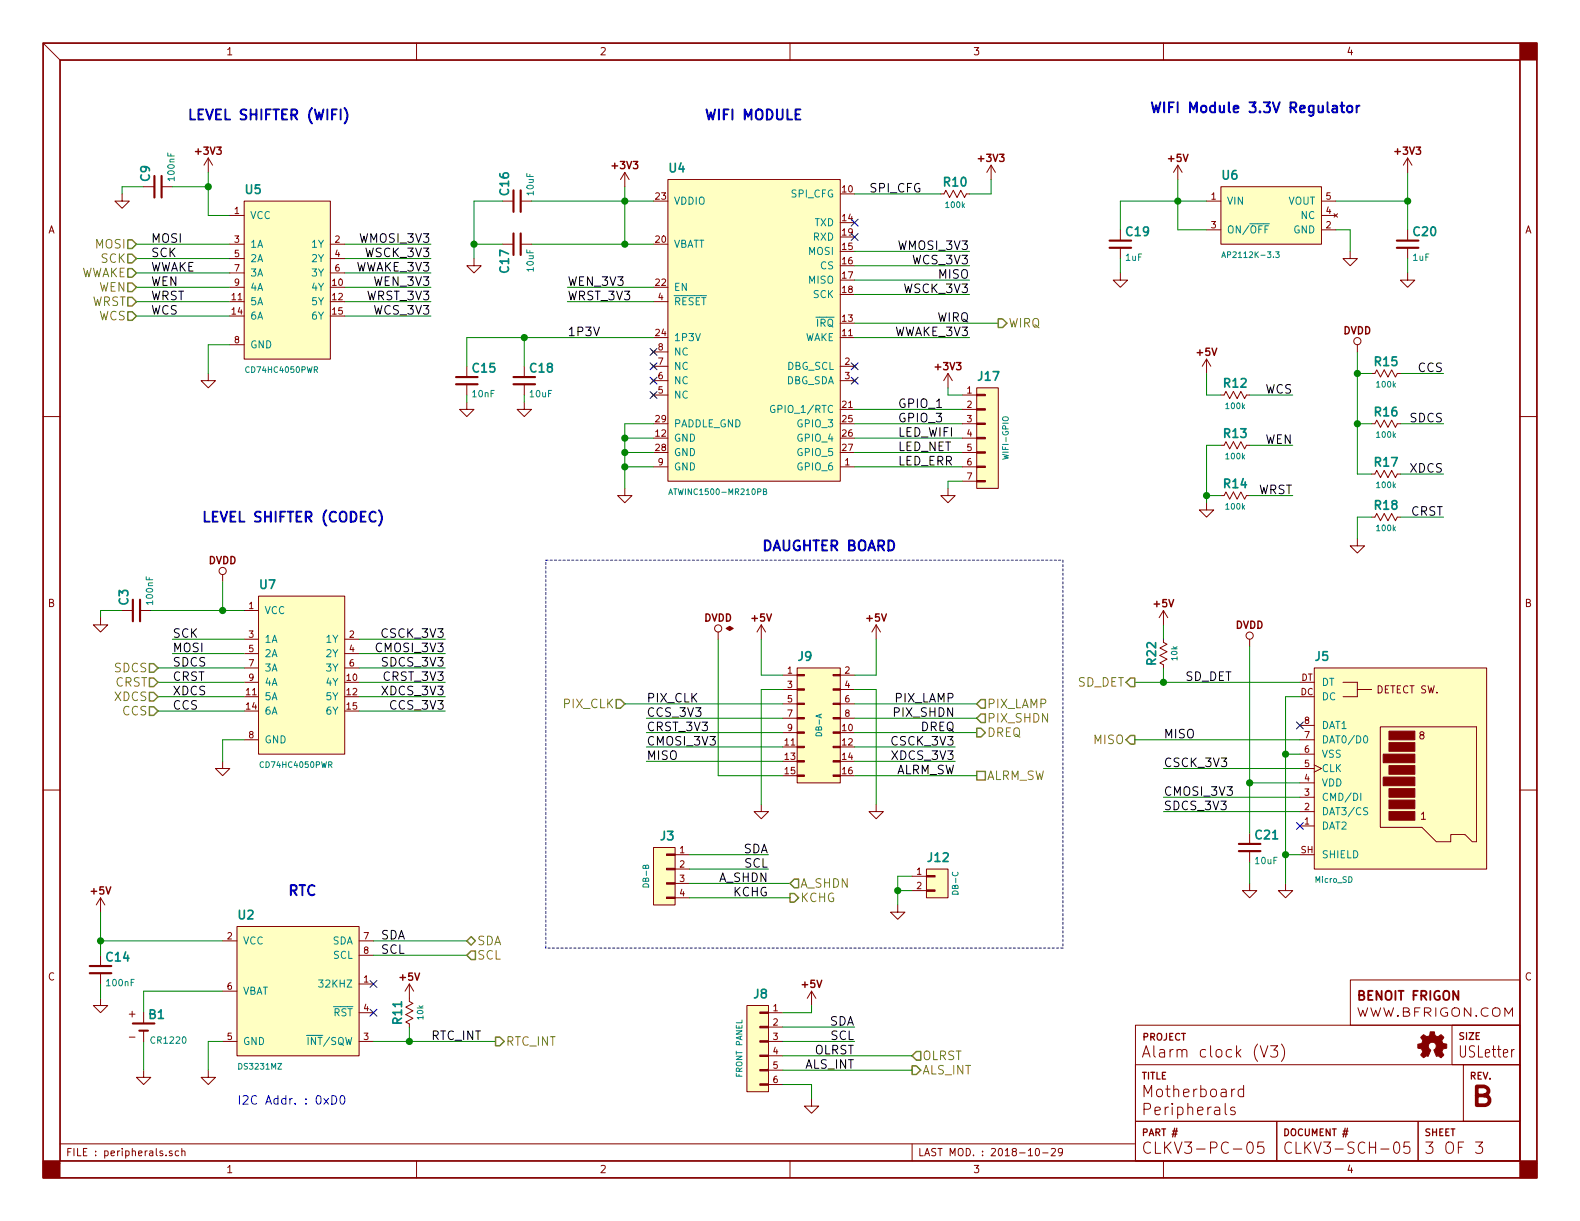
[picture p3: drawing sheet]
EESchema Schematic File Version 4
LIBS:motherboard-cache
EELAYER 26 0
EELAYER END
$Descr USLetter 11000 8500
encoding utf-8
Sheet 3 3
Title "Motherboard\\nPeripherals"
Date "2018-10-29"
Rev "B"
Comp ""
Comment1 "CLKV3-PC-05"
Comment2 "CLKV3-SCH-05"
Comment3 "Alarm clock (V3)"
Comment4 ""
$EndDescr
$Comp
L ic-misc:ATWINC1500-MR U4
U 1 1
P 5250 2300
F 0 "U4" H 4650 3400 60  0000 L BNB
F 1 "ATWINC1500-MR210PB" H 4650 1200 40  0000 L TNN
F 2 "misc:ATWINC1500-MR" H 4650 1125 40  0001 L TNN
F 3 "" H 4650 3575 40  0001 L BNN
F 4 "IC" H 4650 3500 40  0001 L BNN "Family"
	1    5250 2300
	1    0    0    -1  
$EndComp
$Comp
L ic-cpu:DS3231M U2
U 1 1
P 2100 6900
F 0 "U2" H 1650 7400 60  0000 L BNB
F 1 "DS3231MZ" H 1650 6400 40  0000 L TNN
F 2 "smt-soic:SOIC8" H 1650 6325 40  0001 L TNN
F 3 "https://datasheets.maximintegrated.com/en/ds/DS3231M.pdf" H 1650 7575 40  0001 L BNN
F 4 "IC" H 1650 7500 40  0001 L BNN "Family"
	1    2100 6900
	1    0    0    -1  
$EndComp
Wire Wire Line
	2600 6550 3250 6550
$Comp
L power:GND #PWR031
U 1 1
P 1450 7450
F 0 "#PWR031" H 1450 7500 30  0001 C CNN
F 1 "GND" H 1450 7325 30  0001 C CNN
F 2 "" H 1450 7450 60  0000 C CNN
F 3 "" H 1450 7450 60  0000 C CNN
	1    1450 7450
	1    0    0    -1  
$EndComp
Wire Wire Line
	1550 7250 1450 7250
Wire Wire Line
	1450 7250 1450 7450
$Comp
L power:+5V #PWR032
U 1 1
P 700 6350
F 0 "#PWR032" H 700 6575 30  0001 C CNN
F 1 "+5V" V 625 6350 30  0001 C CNN
F 2 "" H 700 6350 60  0000 C CNN
F 3 "" H 700 6350 60  0000 C CNN
	1    700  6350
	1    0    0    -1  
$EndComp
Wire Wire Line
	700  6350 700  6550
Wire Wire Line
	700  6550 1550 6550
Wire Wire Line
	2600 6650 3250 6650
Wire Wire Line
	3450 7250 2850 7250
Wire Wire Line
	1550 6900 1000 6900
Wire Wire Line
	1000 6900 1000 7050
$Comp
L power:GND #PWR0101
U 1 1
P 1000 7450
F 0 "#PWR0101" H 1000 7500 30  0001 C CNN
F 1 "GND" H 1000 7325 30  0001 C CNN
F 2 "" H 1000 7450 60  0000 C CNN
F 3 "" H 1000 7450 60  0000 C CNN
	1    1000 7450
	1    0    0    -1  
$EndComp
Wire Wire Line
	1000 7250 1000 7450
NoConn ~ 2600 6850
$Comp
L passive:BATT-1C B1
U 1 1
P 1000 7150
F 0 "B1" H 1030 7240 60  0000 L CNB
F 1 "CR1220" H 1040 7060 45  0000 L CNN
F 2 "conn-power:S8411-45R" H 1045 6995 45  0001 L CNN
F 3 "" H 1065 6925 45  0001 C CNN
F 4 "S8411-45R" H 1040 7325 45  0001 L CNN "Part"
F 5 "Passive" H 1040 7395 45  0001 L CNN "Family"
	1    1000 7150
	1    0    0    -1  
$EndComp
$Comp
L passive:CAP C14
U 1 1
P 700 6750
F 0 "C14" H 730 6840 60  0000 L CNB
F 1 "100nF" H 730 6660 45  0000 L CNN
F 2 "smt:C-0603" H 730 6590 40  0001 L CNN
F 3 "" H 730 6510 45  0001 L CNN
F 4 "-" H 740 6915 45  0001 L CNN "Part"
F 5 "Passive" H 740 6970 50  0001 L CNN "Family"
	1    700  6750
	1    0    0    -1  
$EndComp
Wire Wire Line
	700  6550 700  6650
Connection ~ 700  6550
$Comp
L power:GND #PWR0102
U 1 1
P 700 6950
F 0 "#PWR0102" H 700 7000 30  0001 C CNN
F 1 "GND" H 700 6825 30  0001 C CNN
F 2 "" H 700 6950 60  0000 C CNN
F 3 "" H 700 6950 60  0000 C CNN
	1    700  6950
	1    0    0    -1  
$EndComp
Wire Wire Line
	700  6850 700  6950
$Comp
L passive:RESISTOR R11
U 1 1
P 2850 7050
F 0 "R11" H 2850 7135 60  0000 C CNB
F 1 "10k" H 2850 6975 40  0000 C CNN
F 2 "smt:R-0603" H 2850 6910 40  0001 C CNN
F 3 "" H 2850 7150 60  0000 C CNN
F 4 "-" H 2850 7210 45  0001 C CNN "Part"
F 5 "Passive" H 3080 7340 50  0001 C CNN "Family"
	1    2850 7050
	0    -1   -1   0   
$EndComp
Wire Wire Line
	2850 7150 2850 7250
Wire Wire Line
	2850 7250 2600 7250
$Comp
L power:+5V #PWR0103
U 1 1
P 2850 6950
F 0 "#PWR0103" H 2850 7175 30  0001 C CNN
F 1 "+5V" V 2775 6950 30  0001 C CNN
F 2 "" H 2850 6950 60  0000 C CNN
F 3 "" H 2850 6950 60  0000 C CNN
	1    2850 6950
	1    0    0    -1  
$EndComp
NoConn ~ 2600 7050
$Comp
L passive:RESISTOR R10
U 1 1
P 6650 1350
F 0 "R10" H 6650 1435 60  0000 C CNB
F 1 "100k" H 6650 1275 40  0000 C CNN
F 2 "smt:R-0603" H 6650 1210 40  0001 C CNN
F 3 "" H 6650 1450 60  0000 C CNN
F 4 "-" H 6650 1510 45  0001 C CNN "Part"
F 5 "Passive" H 6880 1640 50  0001 C CNN "Family"
	1    6650 1350
	1    0    0    -1  
$EndComp
$Comp
L passive:CAP C16
U 1 1
P 3600 1400
F 0 "C16" H 3630 1490 60  0000 L CNB
F 1 "10uF" H 3630 1310 45  0000 L CNN
F 2 "smt:C-0805" H 3630 1240 40  0001 L CNN
F 3 "" H 3630 1160 45  0001 L CNN
F 4 "-" H 3640 1565 45  0001 L CNN "Part"
F 5 "Passive" H 3640 1620 50  0001 L CNN "Family"
	1    3600 1400
	0    -1   -1   0   
$EndComp
Wire Wire Line
	3700 1400 4350 1400
Wire Wire Line
	4550 1700 4350 1700
$Comp
L power:GND #PWR0105
U 1 1
P 3300 1800
F 0 "#PWR0105" H 3300 1850 30  0001 C CNN
F 1 "GND" H 3300 1675 30  0001 C CNN
F 2 "" H 3300 1800 60  0000 C CNN
F 3 "" H 3300 1800 60  0000 C CNN
	1    3300 1800
	1    0    0    -1  
$EndComp
Wire Wire Line
	3500 1400 3300 1400
Wire Wire Line
	4350 1300 4350 1400
Connection ~ 4350 1400
Wire Wire Line
	4350 1400 4550 1400
Wire Wire Line
	4350 1400 4350 1700
Wire Wire Line
	4550 2000 3950 2000
Text Label 3950 2000 0    60   ~ 0
WEN_3V3
Wire Wire Line
	4550 2100 3950 2100
Text Label 3950 2100 0    60   ~ 0
WRST_3V3
$Comp
L power:GND #PWR0107
U 1 1
P 4350 3400
F 0 "#PWR0107" H 4350 3450 30  0001 C CNN
F 1 "GND" H 4350 3275 30  0001 C CNN
F 2 "" H 4350 3400 60  0000 C CNN
F 3 "" H 4350 3400 60  0000 C CNN
	1    4350 3400
	1    0    0    -1  
$EndComp
Wire Wire Line
	4550 3050 4350 3050
Wire Wire Line
	4350 3050 4350 3150
Connection ~ 4350 3150
Wire Wire Line
	4350 3150 4350 3250
Wire Wire Line
	4350 3150 4550 3150
Wire Wire Line
	4550 3250 4350 3250
Connection ~ 4350 3250
Wire Wire Line
	4350 3250 4350 3400
Wire Wire Line
	5950 2350 6750 2350
Text Label 6750 2350 2    60   ~ 0
WWAKE_3V3
Wire Wire Line
	5950 1750 6750 1750
Wire Wire Line
	5950 1850 6750 1850
Wire Wire Line
	5950 1950 6750 1950
Wire Wire Line
	5950 2050 6750 2050
Text Label 6750 1950 2    60   ~ 0
MISO
Text Label 6750 1750 2    60   ~ 0
WMOSI_3V3
Text Label 6750 2050 2    60   ~ 0
WSCK_3V3
Text Label 6750 1850 2    60   ~ 0
WCS_3V3
NoConn ~ 5950 1550
NoConn ~ 5950 1650
$Comp
L passive:CAP C18
U 1 1
P 3650 2650
F 0 "C18" H 3680 2740 60  0000 L CNB
F 1 "10uF" H 3680 2560 45  0000 L CNN
F 2 "smt:C-0805" H 3680 2490 40  0001 L CNN
F 3 "" H 3680 2410 45  0001 L CNN
F 4 "-" H 3690 2815 45  0001 L CNN "Part"
F 5 "Passive" H 3690 2870 50  0001 L CNN "Family"
	1    3650 2650
	1    0    0    -1  
$EndComp
$Comp
L passive:CAP C15
U 1 1
P 3250 2650
F 0 "C15" H 3280 2740 60  0000 L CNB
F 1 "10nF" H 3280 2560 45  0000 L CNN
F 2 "smt:C-0603" H 3280 2490 40  0001 L CNN
F 3 "" H 3280 2410 45  0001 L CNN
F 4 "-" H 3290 2815 45  0001 L CNN "Part"
F 5 "Passive" H 3290 2870 50  0001 L CNN "Family"
	1    3250 2650
	1    0    0    -1  
$EndComp
Wire Wire Line
	4550 2350 3650 2350
Wire Wire Line
	3650 2350 3650 2550
Wire Wire Line
	3650 2350 3250 2350
Wire Wire Line
	3250 2350 3250 2550
Connection ~ 3650 2350
$Comp
L power:GND #PWR0108
U 1 1
P 3650 2800
F 0 "#PWR0108" H 3650 2850 30  0001 C CNN
F 1 "GND" H 3650 2675 30  0001 C CNN
F 2 "" H 3650 2800 60  0000 C CNN
F 3 "" H 3650 2800 60  0000 C CNN
	1    3650 2800
	1    0    0    -1  
$EndComp
$Comp
L power:GND #PWR0109
U 1 1
P 3250 2800
F 0 "#PWR0109" H 3250 2850 30  0001 C CNN
F 1 "GND" H 3250 2675 30  0001 C CNN
F 2 "" H 3250 2800 60  0000 C CNN
F 3 "" H 3250 2800 60  0000 C CNN
	1    3250 2800
	1    0    0    -1  
$EndComp
Wire Wire Line
	3250 2750 3250 2800
Wire Wire Line
	3650 2750 3650 2800
Wire Wire Line
	4550 2950 4350 2950
Wire Wire Line
	4350 2950 4350 3050
Connection ~ 4350 3050
Wire Wire Line
	2400 1700 3000 1700
Wire Wire Line
	2400 1800 3000 1800
Wire Wire Line
	2400 1900 3000 1900
Wire Wire Line
	2400 2000 3000 2000
Wire Wire Line
	2400 2100 3000 2100
Wire Wire Line
	2400 2200 3000 2200
Wire Wire Line
	1600 1700 950  1700
Wire Wire Line
	1600 1800 950  1800
Wire Wire Line
	1600 2000 950  2000
Wire Wire Line
	1600 2100 950  2100
Wire Wire Line
	1600 2200 950  2200
$Comp
L power:GND #PWR0111
U 1 1
P 1450 2600
F 0 "#PWR0111" H 1450 2650 30  0001 C CNN
F 1 "GND" H 1450 2475 30  0001 C CNN
F 2 "" H 1450 2600 60  0000 C CNN
F 3 "" H 1450 2600 60  0000 C CNN
	1    1450 2600
	1    0    0    -1  
$EndComp
$Comp
L power:+3V3 #PWR0112
U 1 1
P 1450 1200
F 0 "#PWR0112" H 1450 1425 30  0001 C CNN
F 1 "+3V3" V 1375 1200 30  0001 C CNN
F 2 "" H 1450 1200 60  0000 C CNN
F 3 "" H 1450 1200 60  0000 C CNN
	1    1450 1200
	1    0    0    -1  
$EndComp
Wire Wire Line
	1450 1500 1600 1500
Text Label 3000 1700 2    60   ~ 0
WMOSI_3V3
Text Label 3000 1800 2    60   ~ 0
WSCK_3V3
Text Label 3000 2100 2    60   ~ 0
WRST_3V3
Text Label 3000 2000 2    60   ~ 0
WEN_3V3
Text Label 3000 1900 2    60   ~ 0
WWAKE_3V3
Text Label 3000 2200 2    60   ~ 0
WCS_3V3
Wire Wire Line
	1600 1900 950  1900
Wire Wire Line
	9000 3100 8700 3100
$Comp
L passive:RESISTOR R13
U 1 1
P 8600 3100
F 0 "R13" H 8600 3185 60  0000 C CNB
F 1 "100k" H 8600 3025 40  0000 C CNN
F 2 "smt:R-0603" H 8600 2960 40  0001 C CNN
F 3 "" H 8600 3200 60  0000 C CNN
F 4 "-" H 8600 3260 45  0001 C CNN "Part"
F 5 "Passive" H 8830 3390 50  0001 C CNN "Family"
	1    8600 3100
	1    0    0    -1  
$EndComp
$Comp
L power:GND #PWR0115
U 1 1
P 8400 3500
F 0 "#PWR0115" H 8400 3550 30  0001 C CNN
F 1 "GND" H 8400 3375 30  0001 C CNN
F 2 "" H 8400 3500 60  0000 C CNN
F 3 "" H 8400 3500 60  0000 C CNN
	1    8400 3500
	1    0    0    -1  
$EndComp
Wire Wire Line
	8500 3100 8400 3100
Wire Wire Line
	8400 3100 8400 3450
Text Label 9000 3100 2    60   ~ 0
WEN
$Comp
L passive:RESISTOR R14
U 1 1
P 8600 3450
F 0 "R14" H 8600 3535 60  0000 C CNB
F 1 "100k" H 8600 3375 40  0000 C CNN
F 2 "smt:R-0603" H 8600 3310 40  0001 C CNN
F 3 "" H 8600 3550 60  0000 C CNN
F 4 "-" H 8600 3610 45  0001 C CNN "Part"
F 5 "Passive" H 8830 3740 50  0001 C CNN "Family"
	1    8600 3450
	1    0    0    -1  
$EndComp
Wire Wire Line
	8700 3450 9000 3450
Connection ~ 8400 3450
Wire Wire Line
	8400 3450 8400 3500
Text Label 9000 3450 2    60   ~ 0
WRST
Wire Wire Line
	8400 3450 8500 3450
Wire Wire Line
	9000 2750 8700 2750
$Comp
L passive:RESISTOR R12
U 1 1
P 8600 2750
F 0 "R12" H 8600 2835 60  0000 C CNB
F 1 "100k" H 8600 2675 40  0000 C CNN
F 2 "smt:R-0603" H 8600 2610 40  0001 C CNN
F 3 "" H 8600 2850 60  0000 C CNN
F 4 "-" H 8600 2910 45  0001 C CNN "Part"
F 5 "Passive" H 8830 3040 50  0001 C CNN "Family"
	1    8600 2750
	1    0    0    -1  
$EndComp
$Comp
L power:+5V #PWR0116
U 1 1
P 8400 2600
F 0 "#PWR0116" H 8400 2825 30  0001 C CNN
F 1 "+5V" V 8325 2600 30  0001 C CNN
F 2 "" H 8400 2600 60  0000 C CNN
F 3 "" H 8400 2600 60  0000 C CNN
	1    8400 2600
	1    0    0    -1  
$EndComp
Wire Wire Line
	8400 2600 8400 2750
Wire Wire Line
	8400 2750 8500 2750
Text Label 9000 2750 2    60   ~ 0
WCS
Wire Wire Line
	3300 1400 3300 1700
Wire Wire Line
	3300 1700 3300 1800
Connection ~ 3300 1700
Wire Wire Line
	3500 1700 3300 1700
Connection ~ 4350 1700
Wire Wire Line
	4350 1700 3700 1700
$Comp
L passive:CAP C17
U 1 1
P 3600 1700
F 0 "C17" H 3630 1790 60  0000 L CNB
F 1 "10uF" H 3630 1610 45  0000 L CNN
F 2 "smt:C-0805" H 3630 1540 40  0001 L CNN
F 3 "" H 3630 1460 45  0001 L CNN
F 4 "-" H 3640 1865 45  0001 L CNN "Part"
F 5 "Passive" H 3640 1920 50  0001 L CNN "Family"
	1    3600 1700
	0    -1   1    0   
$EndComp
Wire Wire Line
	6950 2250 5950 2250
$Comp
L power:+5V #PWR?
U 1 1
P 8200 1250
AR Path="/5B9219B1/5B7C40A4" Ref="#PWR?"  Part="1" 
AR Path="/579732DD/5B7C40A4" Ref="#PWR017"  Part="1" 
F 0 "#PWR017" H 8200 1475 30  0001 C CNN
F 1 "+5V" V 8125 1250 30  0001 C CNN
F 2 "" H 8200 1250 60  0000 C CNN
F 3 "" H 8200 1250 60  0000 C CNN
	1    8200 1250
	1    0    0    -1  
$EndComp
Wire Wire Line
	8200 1250 8200 1400
Wire Wire Line
	8200 1400 8400 1400
Wire Wire Line
	8200 1400 8200 1600
Wire Wire Line
	8200 1600 8400 1600
Connection ~ 8200 1400
$Comp
L power:GND #PWR?
U 1 1
P 9400 1750
AR Path="/5B9219B1/5B7C40AF" Ref="#PWR?"  Part="1" 
AR Path="/579732DD/5B7C40AF" Ref="#PWR018"  Part="1" 
F 0 "#PWR018" H 9400 1800 30  0001 C CNN
F 1 "GND" H 9400 1625 30  0001 C CNN
F 2 "" H 9400 1750 60  0000 C CNN
F 3 "" H 9400 1750 60  0000 C CNN
	1    9400 1750
	1    0    0    -1  
$EndComp
Wire Wire Line
	9300 1600 9400 1600
Wire Wire Line
	9400 1600 9400 1750
Wire Wire Line
	9300 1400 9800 1400
Wire Wire Line
	9800 1200 9800 1400
$Comp
L ic-power:AP2112K-3.3 U?
U 1 1
P 8850 1500
AR Path="/5B9219B1/5B7C40C4" Ref="U?"  Part="1" 
AR Path="/579732DD/5B7C40C4" Ref="U6"  Part="1" 
F 0 "U6" H 8500 1750 60  0000 L BNB
F 1 "AP2112K-3.3" H 8500 1250 40  0000 L TNN
F 2 "smt-sot:SOT23-5" H 8500 1150 40  0001 L CNN
F 3 "https://www.diodes.com/assets/Datasheets/AP2112.pdf" H 8500 1050 40  0001 L CNN
F 4 "IC" H 8500 1850 40  0001 L BNN "Family"
	1    8850 1500
	1    0    0    -1  
$EndComp
$Comp
L power:+3V3 #PWR0106
U 1 1
P 4350 1300
F 0 "#PWR0106" H 4350 1525 30  0001 C CNN
F 1 "+3V3" V 4275 1300 30  0001 C CNN
F 2 "" H 4350 1300 60  0000 C CNN
F 3 "" H 4350 1300 60  0000 C CNN
	1    4350 1300
	1    0    0    -1  
$EndComp
$Comp
L power:+3V3 #PWR0104
U 1 1
P 6900 1250
F 0 "#PWR0104" H 6900 1475 30  0001 C CNN
F 1 "+3V3" V 6825 1250 30  0001 C CNN
F 2 "" H 6900 1250 60  0000 C CNN
F 3 "" H 6900 1250 60  0000 C CNN
	1    6900 1250
	1    0    0    -1  
$EndComp
$Comp
L connectors:Micro_SD J5
U 1 1
P 9750 5400
F 0 "J5" H 9150 6200 60  0000 L BNB
F 1 "Micro_SD" H 9150 4700 40  0000 L TNN
F 2 "conn-io:MOLEX-MICROSD-475710001" H 9150 4500 40  0001 L CNN
F 3 "" V 9710 5340 60  0001 C CNN
F 4 "475710001" H 9150 6300 40  0001 L BNN "Part"
F 5 "Connector" H 9150 6400 40  0001 L BNN "Family"
	1    9750 5400
	1    0    0    -1  
$EndComp
$Comp
L passive:CAP C20
U 1 1
P 9800 1700
F 0 "C20" H 9830 1790 60  0000 L CNB
F 1 "1uF" H 9830 1610 45  0000 L CNN
F 2 "smt:C-0805" H 9830 1540 40  0001 L CNN
F 3 "" H 9830 1460 45  0001 L CNN
F 4 "-" H 9840 1865 45  0001 L CNN "Part"
F 5 "Passive" H 9840 1920 50  0001 L CNN "Family"
	1    9800 1700
	1    0    0    -1  
$EndComp
$Comp
L passive:CAP C19
U 1 1
P 7800 1700
F 0 "C19" H 7830 1790 60  0000 L CNB
F 1 "1uF" H 7830 1610 45  0000 L CNN
F 2 "smt:C-0805" H 7830 1540 40  0001 L CNN
F 3 "" H 7830 1460 45  0001 L CNN
F 4 "-" H 7840 1865 45  0001 L CNN "Part"
F 5 "Passive" H 7840 1920 50  0001 L CNN "Family"
	1    7800 1700
	1    0    0    -1  
$EndComp
Wire Wire Line
	8200 1400 7800 1400
Wire Wire Line
	7800 1400 7800 1600
$Comp
L power:GND #PWR?
U 1 1
P 7800 1900
AR Path="/5B9219B1/5B7E559F" Ref="#PWR?"  Part="1" 
AR Path="/579732DD/5B7E559F" Ref="#PWR013"  Part="1" 
F 0 "#PWR013" H 7800 1950 30  0001 C CNN
F 1 "GND" H 7800 1775 30  0001 C CNN
F 2 "" H 7800 1900 60  0000 C CNN
F 3 "" H 7800 1900 60  0000 C CNN
	1    7800 1900
	1    0    0    -1  
$EndComp
$Comp
L power:GND #PWR?
U 1 1
P 9800 1900
AR Path="/5B9219B1/5B7E55D0" Ref="#PWR?"  Part="1" 
AR Path="/579732DD/5B7E55D0" Ref="#PWR034"  Part="1" 
F 0 "#PWR034" H 9800 1950 30  0001 C CNN
F 1 "GND" H 9800 1775 30  0001 C CNN
F 2 "" H 9800 1900 60  0000 C CNN
F 3 "" H 9800 1900 60  0000 C CNN
	1    9800 1900
	1    0    0    -1  
$EndComp
Wire Wire Line
	9800 1800 9800 1900
Wire Wire Line
	9800 1400 9800 1600
Connection ~ 9800 1400
Wire Wire Line
	7800 1800 7800 1900
$Comp
L ic-logic:74?4050 U7
U 1 1
P 2100 4700
F 0 "U7" H 1800 5300 60  0000 L BNB
F 1 "CD74HC4050PWR" H 1800 4100 40  0000 L TNN
F 2 "smt-sop:TSSOP16" H 1800 4025 40  0001 L TNN
F 3 "" H 1800 5475 45  0001 L BNN
F 4 "IC" H 1800 5400 40  0001 L BNN "Family"
	1    2100 4700
	1    0    0    -1  
$EndComp
$Comp
L power:DVDD #PWR0119
U 1 1
P 1550 4050
F 0 "#PWR0119" H 1550 4275 30  0001 C CNN
F 1 "DVDD" V 1500 4050 30  0001 C CNN
F 2 "" H 1450 3800 60  0001 C CNN
F 3 "" H 1550 3900 60  0001 C CNN
	1    1550 4050
	1    0    0    -1  
$EndComp
Wire Wire Line
	1550 4050 1550 4250
Wire Wire Line
	1550 4250 1700 4250
$Comp
L power:GND #PWR0120
U 1 1
P 1550 5300
F 0 "#PWR0120" H 1550 5350 30  0001 C CNN
F 1 "GND" H 1550 5175 30  0001 C CNN
F 2 "" H 1550 5300 60  0000 C CNN
F 3 "" H 1550 5300 60  0000 C CNN
	1    1550 5300
	1    0    0    -1  
$EndComp
Wire Wire Line
	1700 5150 1550 5150
Wire Wire Line
	1550 5150 1550 5300
$Comp
L power:DVDD #PWR0121
U 1 1
P 8700 4500
F 0 "#PWR0121" H 8700 4725 30  0001 C CNN
F 1 "DVDD" V 8650 4500 30  0001 C CNN
F 2 "" H 8600 4250 60  0001 C CNN
F 3 "" H 8700 4350 60  0001 C CNN
	1    8700 4500
	1    0    0    -1  
$EndComp
Wire Wire Line
	8700 4500 8700 5450
Wire Wire Line
	8700 5450 9050 5450
$Comp
L power:GND #PWR0122
U 1 1
P 8700 6150
F 0 "#PWR0122" H 8700 6200 30  0001 C CNN
F 1 "GND" H 8700 6025 30  0001 C CNN
F 2 "" H 8700 6150 60  0000 C CNN
F 3 "" H 8700 6150 60  0000 C CNN
	1    8700 6150
	1    0    0    -1  
$EndComp
$Comp
L passive:CAP C21
U 1 1
P 8700 5900
F 0 "C21" H 8730 5990 60  0000 L CNB
F 1 "10uF" H 8730 5810 45  0000 L CNN
F 2 "smt:C-0805" H 8730 5740 40  0001 L CNN
F 3 "" H 8730 5660 45  0001 L CNN
F 4 "-" H 8740 6065 45  0001 L CNN "Part"
F 5 "Passive" H 8740 6120 50  0001 L CNN "Family"
	1    8700 5900
	1    0    0    -1  
$EndComp
Wire Wire Line
	8700 5450 8700 5800
Connection ~ 8700 5450
Wire Wire Line
	8700 6000 8700 6150
$Comp
L power:GND #PWR0123
U 1 1
P 8950 6150
F 0 "#PWR0123" H 8950 6200 30  0001 C CNN
F 1 "GND" H 8950 6025 30  0001 C CNN
F 2 "" H 8950 6150 60  0000 C CNN
F 3 "" H 8950 6150 60  0000 C CNN
	1    8950 6150
	1    0    0    -1  
$EndComp
Wire Wire Line
	9050 5950 8950 5950
Wire Wire Line
	8950 5950 8950 6150
Wire Wire Line
	9050 5250 8950 5250
Wire Wire Line
	8950 5250 8950 5950
Connection ~ 8950 5950
Wire Wire Line
	9050 5550 8100 5550
Text Label 8100 5550 0    60   ~ 0
CMOSI_3V3
Wire Wire Line
	9050 5650 8100 5650
Text Label 8100 5650 0    60   ~ 0
SDCS_3V3
Wire Wire Line
	9050 5350 8100 5350
Text Label 8100 5350 0    60   ~ 0
CSCK_3V3
Wire Wire Line
	2500 4450 3100 4450
Wire Wire Line
	2500 4550 3100 4550
Wire Wire Line
	2500 4650 3100 4650
Wire Wire Line
	2500 4750 3100 4750
Wire Wire Line
	2500 4850 3100 4850
Wire Wire Line
	2500 4950 3100 4950
Text Label 3100 4450 2    60   ~ 0
CSCK_3V3
Text Label 3100 4550 2    60   ~ 0
CMOSI_3V3
Text Label 3100 4650 2    60   ~ 0
SDCS_3V3
Text Label 3100 4750 2    60   ~ 0
CRST_3V3
Text Label 3100 4850 2    60   ~ 0
XDCS_3V3
Text Label 3100 4950 2    60   ~ 0
CCS_3V3
Wire Wire Line
	1700 4450 1200 4450
Wire Wire Line
	1700 4550 1200 4550
Wire Wire Line
	1100 4750 1700 4750
Wire Wire Line
	1100 4950 1700 4950
Wire Wire Line
	1100 4650 1700 4650
Wire Wire Line
	1100 4850 1700 4850
Wire Wire Line
	10050 2950 9750 2950
$Comp
L passive:RESISTOR R16
U 1 1
P 9650 2950
F 0 "R16" H 9650 3035 60  0000 C CNB
F 1 "100k" H 9650 2875 40  0000 C CNN
F 2 "smt:R-0603" H 9650 2810 40  0001 C CNN
F 3 "" H 9650 3050 60  0000 C CNN
F 4 "-" H 9650 3110 45  0001 C CNN "Part"
F 5 "Passive" H 9880 3240 50  0001 C CNN "Family"
	1    9650 2950
	1    0    0    -1  
$EndComp
Wire Wire Line
	9550 2950 9450 2950
Wire Wire Line
	9450 2950 9450 3300
Text Label 10050 2950 2    60   ~ 0
SDCS
$Comp
L passive:RESISTOR R17
U 1 1
P 9650 3300
F 0 "R17" H 9650 3385 60  0000 C CNB
F 1 "100k" H 9650 3225 40  0000 C CNN
F 2 "smt:R-0603" H 9650 3160 40  0001 C CNN
F 3 "" H 9650 3400 60  0000 C CNN
F 4 "-" H 9650 3460 45  0001 C CNN "Part"
F 5 "Passive" H 9880 3590 50  0001 C CNN "Family"
	1    9650 3300
	1    0    0    -1  
$EndComp
Wire Wire Line
	9750 3300 10050 3300
Text Label 10050 3300 2    60   ~ 0
XDCS
Wire Wire Line
	9450 3300 9550 3300
Wire Wire Line
	10050 2600 9750 2600
$Comp
L passive:RESISTOR R15
U 1 1
P 9650 2600
F 0 "R15" H 9650 2685 60  0000 C CNB
F 1 "100k" H 9650 2525 40  0000 C CNN
F 2 "smt:R-0603" H 9650 2460 40  0001 C CNN
F 3 "" H 9650 2700 60  0000 C CNN
F 4 "-" H 9650 2760 45  0001 C CNN "Part"
F 5 "Passive" H 9880 2890 50  0001 C CNN "Family"
	1    9650 2600
	1    0    0    -1  
$EndComp
Wire Wire Line
	9450 2450 9450 2600
Wire Wire Line
	9450 2600 9550 2600
Text Label 10050 2600 2    60   ~ 0
CCS
Wire Wire Line
	9450 2600 9450 2950
Connection ~ 9450 2600
Connection ~ 9450 2950
$Comp
L power:DVDD #PWR0124
U 1 1
P 9450 2450
F 0 "#PWR0124" H 9450 2675 30  0001 C CNN
F 1 "DVDD" V 9400 2450 30  0001 C CNN
F 2 "" H 9350 2200 60  0001 C CNN
F 3 "" H 9450 2300 60  0001 C CNN
	1    9450 2450
	1    0    0    -1  
$EndComp
$Comp
L passive:RESISTOR R18
U 1 1
P 9650 3600
F 0 "R18" H 9650 3685 60  0000 C CNB
F 1 "100k" H 9650 3525 40  0000 C CNN
F 2 "smt:R-0603" H 9650 3460 40  0001 C CNN
F 3 "" H 9650 3700 60  0000 C CNN
F 4 "-" H 9650 3760 45  0001 C CNN "Part"
F 5 "Passive" H 9880 3890 50  0001 C CNN "Family"
	1    9650 3600
	1    0    0    -1  
$EndComp
Wire Wire Line
	9750 3600 10050 3600
Text Label 10050 3600 2    60   ~ 0
CRST
Wire Wire Line
	9450 3600 9550 3600
$Comp
L power:GND #PWR0125
U 1 1
P 9450 3750
F 0 "#PWR0125" H 9450 3800 30  0001 C CNN
F 1 "GND" H 9450 3625 30  0001 C CNN
F 2 "" H 9450 3750 60  0000 C CNN
F 3 "" H 9450 3750 60  0000 C CNN
	1    9450 3750
	1    0    0    -1  
$EndComp
Wire Wire Line
	9450 3600 9450 3750
Text Label 8100 5150 0    60   ~ 0
MISO
$Comp
L power:+3V3 #PWR0126
U 1 1
P 9800 1200
F 0 "#PWR0126" H 9800 1425 30  0001 C CNN
F 1 "+3V3" V 9725 1200 30  0001 C CNN
F 2 "" H 9800 1200 60  0000 C CNN
F 3 "" H 9800 1200 60  0000 C CNN
	1    9800 1200
	1    0    0    -1  
$EndComp
NoConn ~ 9050 5050
NoConn ~ 9050 5750
$Comp
L connectors:HEADER-1x04 J?
U 1 1
P 4650 6100
AR Path="/5B9EB834" Ref="J?"  Part="1" 
AR Path="/579732DD/5B9EB834" Ref="J3"  Part="1" 
F 0 "J3" H 4600 6350 60  0000 L BNB
F 1 "DB-B" V 4800 6100 40  0000 C CNN
F 2 "conn-header:HDR-M-1x04" H 4650 6100 60  0001 C CNN
F 3 "" H 4650 6100 60  0001 C CNN
F 4 "DW-04-07-TM-S-200" H 4600 6450 40  0001 L BNN "Part"
F 5 "Connector" H 4600 6550 40  0001 L BNN "Family"
	1    4650 6100
	-1   0    0    -1  
$EndComp
$Comp
L connectors:HEADER-2x08 J?
U 1 1
P 5700 5050
AR Path="/5B7F83DE" Ref="J?"  Part="1" 
AR Path="/579732DD/5B7F83DE" Ref="J9"  Part="1" 
F 0 "J9" H 5550 5500 60  0000 L BNB
F 1 "DB-A" V 5700 5050 40  0000 C CNN
F 2 "conn-header:HDR-M-2x08" H 5700 3850 60  0001 C CNN
F 3 "" H 5700 3850 60  0001 C CNN
F 4 "DW-08-07-T-D-200" H 5550 5600 40  0001 L BNN "Part"
F 5 "Connector" H 5550 5700 40  0001 L BNN "Family"
	1    5700 5050
	1    0    0    -1  
$EndComp
Wire Wire Line
	5000 5400 5450 5400
Wire Wire Line
	5000 4450 5000 5400
$Comp
L power:SUP_DVDD #PWR0118
U 1 1
P 5000 4450
F 0 "#PWR0118" H 5000 4675 30  0001 C CNN
F 1 "SUP_DVDD" V 4925 4450 30  0001 C CNN
F 2 "" H 4900 4200 60  0001 C CNN
F 3 "" H 5000 4300 60  0001 C CNN
	1    5000 4450
	1    0    0    -1  
$EndComp
Text Label 6650 5000 2    60   ~ 0
PIX_SHDN
Text Label 4500 5000 0    60   ~ 0
CCS_3V3
Text Label 5350 6150 2    60   ~ 0
A_SHDN
Text Label 4500 5100 0    60   ~ 0
CRST_3V3
Text Label 6650 4900 2    60   ~ 0
PIX_LAMP
Text Label 4500 4900 0    60   ~ 0
PIX_CLK
Text Label 5350 6250 2    60   ~ 0
KCHG
Text Label 5350 6050 2    60   ~ 0
SCL
Text Label 5350 5950 2    60   ~ 0
SDA
Text Label 6650 5100 2    60   ~ 0
DREQ
Text Label 6650 5300 2    60   ~ 0
XDCS_3V3
Text Label 6650 5200 2    60   ~ 0
CSCK_3V3
Text Label 4500 5200 0    60   ~ 0
CMOSI_3V3
Text Label 4500 5300 0    60   ~ 0
MISO
Wire Wire Line
	5450 5200 4500 5200
Text HLabel 3450 7250 2    60   Output ~ 0
RTC_INT
Text HLabel 3250 6650 2    60   Input ~ 0
SCL
Text HLabel 3250 6550 2    60   3State ~ 0
SDA
Text HLabel 1100 4950 0    60   Input ~ 0
CCS
Text HLabel 1100 4850 0    60   Input ~ 0
XDCS
Text HLabel 1100 4750 0    60   Input ~ 0
CRST
Text HLabel 1100 4650 0    60   Input ~ 0
SDCS
Text HLabel 950  1700 0    60   Input ~ 0
MOSI
Text HLabel 950  1800 0    60   Input ~ 0
SCK
Text HLabel 950  1900 0    60   Input ~ 0
WWAKE
Text HLabel 7900 5150 0    60   Output ~ 0
MISO
Text HLabel 950  2000 0    60   Input ~ 0
WEN
Text HLabel 950  2100 0    60   Input ~ 0
WRST
Text HLabel 950  2200 0    60   Input ~ 0
WCS
Text HLabel 6950 2250 2    60   Output ~ 0
WIRQ
Text Label 1200 4450 0    60   ~ 0
SCK
Text Label 1050 1700 0    60   ~ 0
MOSI
Text Label 1050 1800 0    60   ~ 0
SCK
Text Label 1050 1900 0    60   ~ 0
WWAKE
Text Label 1050 2000 0    60   ~ 0
WEN
Text Label 1050 2100 0    60   ~ 0
WRST
Text Label 1050 2200 0    60   ~ 0
WCS
Text Label 1200 4550 0    60   ~ 0
MOSI
Text Label 1200 4650 0    60   ~ 0
SDCS
Text Label 1200 4750 0    60   ~ 0
CRST
Text Label 1200 4850 0    60   ~ 0
XDCS
Text Label 1200 4950 0    60   ~ 0
CCS
Text Label 2650 6550 0    60   ~ 0
SDA
Text Label 2650 6650 0    60   ~ 0
SCL
Text Label 3000 7250 0    60   ~ 0
RTC_INT
Connection ~ 2850 7250
Text Label 6750 2250 2    60   ~ 0
WIRQ
Wire Wire Line
	6800 4900 5950 4900
Wire Wire Line
	5500 6150 4800 6150
Text HLabel 5500 6250 2    60   Output ~ 0
KCHG
Text HLabel 6800 4900 2    60   Input ~ 0
PIX_LAMP
Text HLabel 5500 6150 2    60   Input ~ 0
A_SHDN
Text HLabel 4350 4900 0    60   Input ~ 0
PIX_CLK
Wire Wire Line
	6800 5100 5950 5100
Text HLabel 6800 5100 2    60   Output ~ 0
DREQ
Wire Wire Line
	5950 5300 6650 5300
Text HLabel 6800 5000 2    60   Input ~ 0
PIX_SHDN
Text Label 6650 5400 2    60   ~ 0
ALRM_SW
Text HLabel 6800 5400 2    60   UnSpc ~ 0
ALRM_SW
Wire Wire Line
	9050 4850 8950 4850
Wire Wire Line
	8950 4850 8950 5250
Connection ~ 8950 5250
Text Label 8250 4750 0    60   ~ 0
SD_DET
$Comp
L power:+5V #PWR0134
U 1 1
P 8100 4350
F 0 "#PWR0134" H 8100 4575 30  0001 C CNN
F 1 "+5V" V 8025 4350 30  0001 C CNN
F 2 "" H 8100 4350 60  0000 C CNN
F 3 "" H 8100 4350 60  0000 C CNN
	1    8100 4350
	1    0    0    -1  
$EndComp
Wire Wire Line
	7900 4750 8100 4750
$Comp
L passive:RESISTOR R22
U 1 1
P 8100 4550
F 0 "R22" H 8100 4635 60  0000 C CNB
F 1 "10k" H 8100 4475 40  0000 C CNN
F 2 "smt:R-0603" H 8100 4410 40  0001 C CNN
F 3 "" H 8100 4650 60  0000 C CNN
F 4 "-" H 8100 4710 45  0001 C CNN "Part"
F 5 "Passive" H 8330 4840 50  0001 C CNN "Family"
	1    8100 4550
	0    -1   -1   0   
$EndComp
Wire Wire Line
	8100 4350 8100 4450
Wire Wire Line
	8100 4650 8100 4750
Connection ~ 8100 4750
Wire Wire Line
	8100 4750 9050 4750
Text HLabel 7900 4750 0    60   Output ~ 0
SD_DET
Wire Wire Line
	6700 2850 5950 2850
Wire Wire Line
	5950 2950 6700 2950
Wire Wire Line
	6700 3050 5950 3050
Wire Wire Line
	5950 3150 6700 3150
NoConn ~ 5950 2550
NoConn ~ 5950 2650
NoConn ~ 4550 2750
NoConn ~ 4550 2650
NoConn ~ 4550 2550
NoConn ~ 4550 2450
Wire Wire Line
	6750 1350 6900 1350
Wire Wire Line
	6900 1350 6900 1250
Text Label 6250 3150 0    60   ~ 0
LED_NET
Wire Wire Line
	6700 3250 5950 3250
Text Label 6250 3050 0    60   ~ 0
LED_WIFI
Text Label 6250 2950 0    60   ~ 0
GPIO_3
Text Label 6250 2850 0    60   ~ 0
GPIO_1
Text Label 6250 3250 0    60   ~ 0
LED_ERR
Text Label 3950 2350 0    60   ~ 0
1P3V
Text Label 6050 1350 0    60   ~ 0
SPI_CFG
Wire Wire Line
	5950 1350 6550 1350
Text Notes 4900 850  0    70   ~ 14
WIFI MODULE
Text Notes 2000 6250 0    70   ~ 14
RTC
Text Notes 5300 3850 0    70   ~ 14
DAUGHTER BOARD
Wire Wire Line
	7900 5150 9050 5150
$Comp
L ic-logic:74?4050 U5
U 1 1
P 2000 1950
F 0 "U5" H 1700 2550 60  0000 L BNB
F 1 "CD74HC4050PWR" H 1700 1350 40  0000 L TNN
F 2 "smt-sop:TSSOP16" H 1700 1275 40  0001 L TNN
F 3 "" H 1700 2725 45  0001 L BNN
F 4 "IC" H 1700 2650 40  0001 L BNN "Family"
	1    2000 1950
	1    0    0    -1  
$EndComp
Wire Wire Line
	1450 2600 1450 2400
Wire Wire Line
	1450 2400 1600 2400
Wire Wire Line
	850  1300 850  1350
$Comp
L power:GND #PWR0114
U 1 1
P 850 1350
F 0 "#PWR0114" H 850 1400 30  0001 C CNN
F 1 "GND" H 850 1225 30  0001 C CNN
F 2 "" H 850 1350 60  0000 C CNN
F 3 "" H 850 1350 60  0000 C CNN
	1    850  1350
	1    0    0    -1  
$EndComp
Wire Wire Line
	1000 1300 850  1300
$Comp
L passive:CAP C9
U 1 1
P 1100 1300
F 0 "C9" H 1130 1390 60  0000 L CNB
F 1 "100nF" H 1130 1210 45  0000 L CNN
F 2 "smt:C-0603" H 1130 1140 40  0001 L CNN
F 3 "" H 1130 1060 45  0001 L CNN
F 4 "-" H 1140 1465 45  0001 L CNN "Part"
F 5 "Passive" H 1140 1520 50  0001 L CNN "Family"
	1    1100 1300
	0    -1   -1   0   
$EndComp
Wire Wire Line
	1450 1300 1450 1500
Wire Wire Line
	1450 1200 1450 1300
Connection ~ 1450 1300
Wire Wire Line
	1200 1300 1450 1300
Wire Wire Line
	700  4250 700  4300
$Comp
L power:GND #PWR033
U 1 1
P 700 4300
F 0 "#PWR033" H 700 4350 30  0001 C CNN
F 1 "GND" H 700 4175 30  0001 C CNN
F 2 "" H 700 4300 60  0000 C CNN
F 3 "" H 700 4300 60  0000 C CNN
	1    700  4300
	1    0    0    -1  
$EndComp
Wire Wire Line
	850  4250 700  4250
$Comp
L passive:CAP C3
U 1 1
P 950 4250
F 0 "C3" H 980 4340 60  0000 L CNB
F 1 "100nF" H 980 4160 45  0000 L CNN
F 2 "smt:C-0603" H 980 4090 40  0001 L CNN
F 3 "" H 980 4010 45  0001 L CNN
F 4 "-" H 990 4415 45  0001 L CNN "Part"
F 5 "Passive" H 990 4470 50  0001 L CNN "Family"
	1    950  4250
	0    -1   -1   0   
$EndComp
Wire Wire Line
	1050 4250 1550 4250
Connection ~ 1550 4250
Text Notes 1300 850  0    70   ~ 14
LEVEL SHIFTER (WIFI)
Text Notes 1400 3650 0    70   ~ 14
LEVEL SHIFTER (CODEC)
Wire Notes Line
	3800 3900 7400 3900
Wire Notes Line
	7400 3900 7400 6600
Wire Notes Line
	7400 6600 3800 6600
Wire Notes Line
	3800 6600 3800 3900
Text Notes 8000 800  0    70   ~ 14
WIFI Module 3.3V Regulator
$Comp
L power:GND #PWR?
U 1 1
P 6250 6300
AR Path="/5B87BDC3" Ref="#PWR?"  Part="1" 
AR Path="/579732DD/5B87BDC3" Ref="#PWR0135"  Part="1" 
F 0 "#PWR0135" H 6250 6350 30  0001 C CNN
F 1 "GND" H 6250 6175 30  0001 C CNN
F 2 "" H 6250 6300 60  0000 C CNN
F 3 "" H 6250 6300 60  0000 C CNN
	1    6250 6300
	1    0    0    -1  
$EndComp
Wire Wire Line
	6350 6100 6250 6100
Wire Wire Line
	6250 6100 6250 6200
$Comp
L connectors:HEADER-1x02 J12
U 1 1
P 6500 6150
F 0 "J12" H 6450 6300 60  0000 L BNB
F 1 "DB-C" V 6650 6150 40  0000 C CNN
F 2 "conn-header:HDR-M-1x02" H 6500 6150 60  0001 C CNN
F 3 "" H 6500 6150 60  0001 C CNN
F 4 "DW-02-07-T-S-200" H 6450 6350 40  0001 L BNN "Part"
F 5 "Connector" H 6450 6450 40  0001 L BNN "Family"
	1    6500 6150
	1    0    0    -1  
$EndComp
Wire Wire Line
	4800 5950 5350 5950
Wire Wire Line
	4800 6050 5350 6050
Wire Wire Line
	5450 5300 4500 5300
$Comp
L power:+5V #PWR0127
U 1 1
P 6100 4450
F 0 "#PWR0127" H 6100 4675 30  0001 C CNN
F 1 "+5V" V 6025 4450 30  0001 C CNN
F 2 "" H 6100 4450 60  0000 C CNN
F 3 "" H 6100 4450 60  0000 C CNN
	1    6100 4450
	1    0    0    -1  
$EndComp
$Comp
L power:+5V #PWR0128
U 1 1
P 5300 4450
F 0 "#PWR0128" H 5300 4675 30  0001 C CNN
F 1 "+5V" V 5225 4450 30  0001 C CNN
F 2 "" H 5300 4450 60  0000 C CNN
F 3 "" H 5300 4450 60  0000 C CNN
	1    5300 4450
	1    0    0    -1  
$EndComp
Wire Wire Line
	5300 4450 5300 4700
Wire Wire Line
	5300 4700 5450 4700
Wire Wire Line
	5950 4700 6100 4700
Wire Wire Line
	6100 4700 6100 4450
Wire Wire Line
	5950 5400 6800 5400
$Comp
L power:GND #PWR?
U 1 1
P 5300 5600
AR Path="/5DEDFF2E" Ref="#PWR?"  Part="1" 
AR Path="/579732DD/5DEDFF2E" Ref="#PWR0136"  Part="1" 
F 0 "#PWR0136" H 5300 5650 30  0001 C CNN
F 1 "GND" H 5300 5475 30  0001 C CNN
F 2 "" H 5300 5600 60  0000 C CNN
F 3 "" H 5300 5600 60  0000 C CNN
	1    5300 5600
	1    0    0    -1  
$EndComp
$Comp
L power:GND #PWR?
U 1 1
P 6100 5600
AR Path="/5DEDFF77" Ref="#PWR?"  Part="1" 
AR Path="/579732DD/5DEDFF77" Ref="#PWR0137"  Part="1" 
F 0 "#PWR0137" H 6100 5650 30  0001 C CNN
F 1 "GND" H 6100 5475 30  0001 C CNN
F 2 "" H 6100 5600 60  0000 C CNN
F 3 "" H 6100 5600 60  0000 C CNN
	1    6100 5600
	1    0    0    -1  
$EndComp
Wire Wire Line
	5950 4800 6100 4800
Wire Wire Line
	6100 4800 6100 5600
Wire Wire Line
	5450 4800 5300 4800
Wire Wire Line
	5300 4800 5300 5600
Wire Wire Line
	4800 6250 5500 6250
Wire Wire Line
	6800 5000 5950 5000
Wire Wire Line
	4350 4900 5450 4900
Wire Wire Line
	4500 5000 5450 5000
Wire Wire Line
	6650 5200 5950 5200
Wire Wire Line
	4500 5100 5450 5100
Wire Wire Line
	6350 6200 6250 6200
Connection ~ 6250 6200
Wire Wire Line
	6250 6200 6250 6300
Text Notes 1650 7700 0    60   ~ 0
I2C Addr. : 0xD0
$Comp
L connectors:HEADER-1x06 J?
U 1 1
P 5300 7300
AR Path="/5BBB9765" Ref="J?"  Part="1" 
AR Path="/579732DD/5BBB9765" Ref="J8"  Part="1" 
F 0 "J8" H 5250 7650 60  0000 L BNB
F 1 "FRONT PANEL" V 5450 7300 40  0000 C CNN
F 2 "conn-wire-pads:WP-EDGE-RL-50mil-1x06" H 5300 7300 60  0001 C CNN
F 3 "" H 5300 7300 60  0001 C CNN
F 4 "-" H 5250 7750 40  0001 L BNN "Part"
F 5 "Virtual" H 5250 7850 40  0001 L BNN "Family"
	1    5300 7300
	-1   0    0    -1  
$EndComp
$Comp
L power:+5V #PWR?
U 1 1
P 5650 7000
AR Path="/5BBB976C" Ref="#PWR?"  Part="1" 
AR Path="/579732DD/5BBB976C" Ref="#PWR0131"  Part="1" 
F 0 "#PWR0131" H 5650 7225 30  0001 C CNN
F 1 "+5V" V 5575 7000 30  0001 C CNN
F 2 "" H 5650 7000 60  0000 C CNN
F 3 "" H 5650 7000 60  0000 C CNN
	1    5650 7000
	1    0    0    -1  
$EndComp
Wire Wire Line
	5650 7000 5650 7050
Wire Wire Line
	5650 7050 5450 7050
$Comp
L power:GND #PWR?
U 1 1
P 5650 7650
AR Path="/5BBB9774" Ref="#PWR?"  Part="1" 
AR Path="/579732DD/5BBB9774" Ref="#PWR0132"  Part="1" 
F 0 "#PWR0132" H 5650 7700 30  0001 C CNN
F 1 "GND" H 5650 7525 30  0001 C CNN
F 2 "" H 5650 7650 60  0000 C CNN
F 3 "" H 5650 7650 60  0000 C CNN
	1    5650 7650
	1    0    0    -1  
$EndComp
Wire Wire Line
	5450 7550 5650 7550
Wire Wire Line
	5650 7550 5650 7650
Wire Wire Line
	5450 7150 5950 7150
Wire Wire Line
	5450 7250 5950 7250
Text Label 5950 7150 2    60   ~ 0
SDA
Text Label 5950 7250 2    60   ~ 0
SCL
Text Label 5950 7350 2    60   ~ 0
OLRST
Text Label 5950 7450 2    60   ~ 0
ALS_INT
Text HLabel 6350 7350 2    60   Input ~ 0
OLRST
Text HLabel 6350 7450 2    60   Output ~ 0
ALS_INT
Wire Wire Line
	5450 7350 6350 7350
Wire Wire Line
	5450 7450 6350 7450
$Comp
L connectors:HEADER-1x07 J17
U 1 1
P 6850 3050
F 0 "J17" H 6800 3450 60  0000 L BNB
F 1 "WIFI-GPIO" V 7000 3050 40  0000 C CNN
F 2 "conn-wire-pads:WP-40mil-1x07" H 6850 3050 60  0001 C CNN
F 3 "" H 6850 3050 60  0001 C CNN
F 4 "-" H 6800 3550 40  0001 L BNN "Part"
F 5 "Virtual" H 6800 3650 40  0001 L BNN "Family"
	1    6850 3050
	1    0    0    -1  
$EndComp
$Comp
L power:GND #PWR?
U 1 1
P 6600 3400
AR Path="/5B9219B1/5BDE580E" Ref="#PWR?"  Part="1" 
AR Path="/579732DD/5BDE580E" Ref="#PWR0146"  Part="1" 
F 0 "#PWR0146" H 6600 3450 30  0001 C CNN
F 1 "GND" H 6600 3275 30  0001 C CNN
F 2 "" H 6600 3400 60  0000 C CNN
F 3 "" H 6600 3400 60  0000 C CNN
	1    6600 3400
	1    0    0    -1  
$EndComp
$Comp
L power:+3V3 #PWR0147
U 1 1
P 6600 2700
F 0 "#PWR0147" H 6600 2925 30  0001 C CNN
F 1 "+3V3" V 6525 2700 30  0001 C CNN
F 2 "" H 6600 2700 60  0000 C CNN
F 3 "" H 6600 2700 60  0000 C CNN
	1    6600 2700
	1    0    0    -1  
$EndComp
Wire Wire Line
	6600 2700 6600 2750
Wire Wire Line
	6600 2750 6700 2750
Wire Wire Line
	6700 3350 6600 3350
Wire Wire Line
	6600 3350 6600 3400
$EndSCHEMATC
